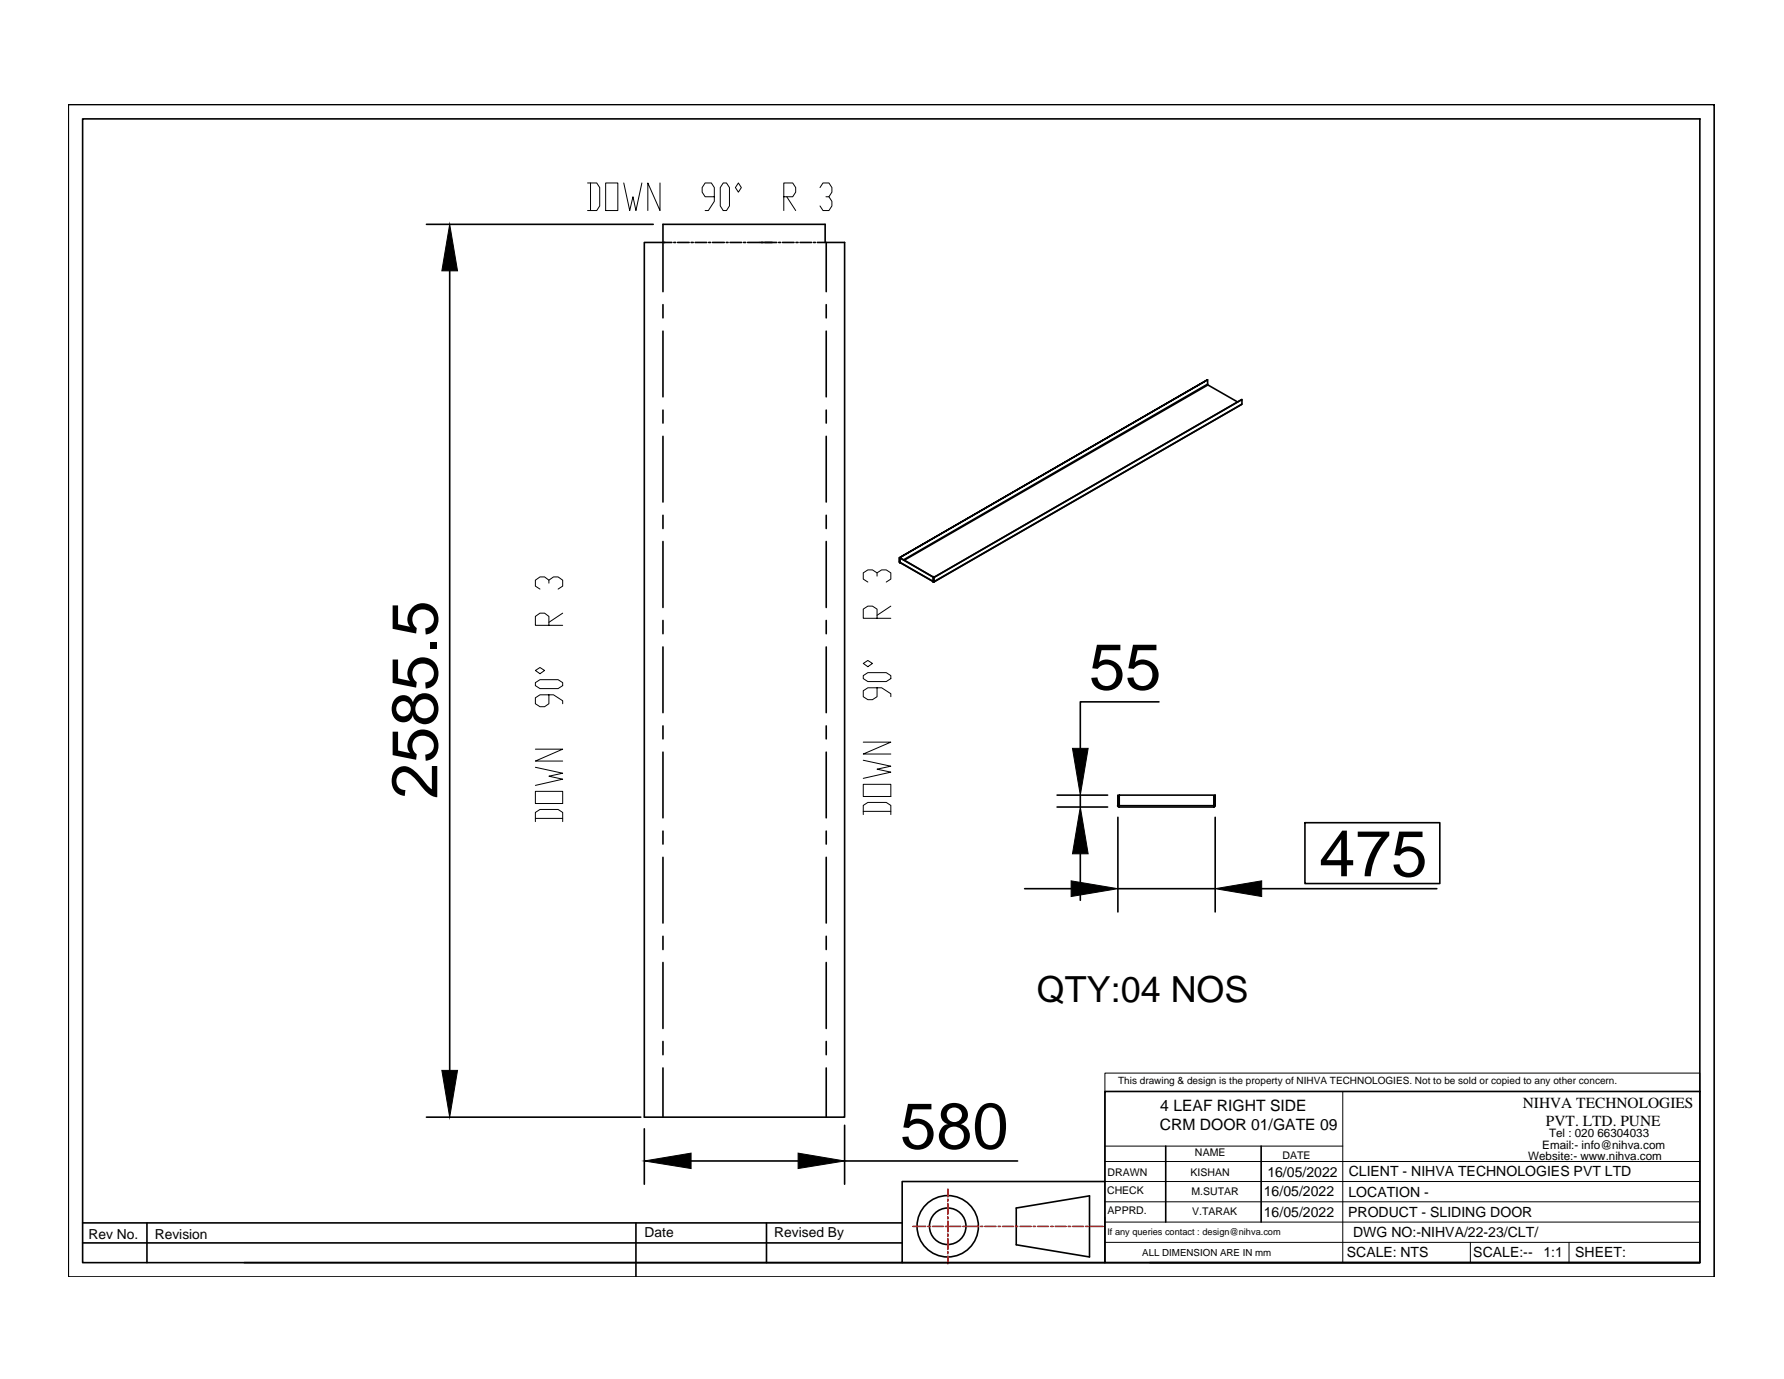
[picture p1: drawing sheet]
<svg xmlns="http://www.w3.org/2000/svg" width="279mm" height="216mm" viewBox="0 0 279 216" stroke-linecap="round" stroke-linejoin="round" font-family="sans-serif">
<!-- layer: 0 -->
<g fill="none" stroke="#000" stroke-width=".25">
<path d="M10.7 16.4h257.8v183.5h-257.8zM12.9 18.6h253.3v179.1h-253.3zM66.8 35.1h35.5M104 38h1.2M104.1 38h-3.2v136.9h31.4v-136.9h-2.9v7.7M105.5 38h.3M106.1 38h1.8M108.2 38h.4M108.9 38h1.8M111 38h.3M111.6 38h1.8M113.7 38h.3"/>
<path d="M114.3 38h1.8M116.4 38h.4M117.1 38h1.8M118.9 38h2.8M121.9 38h.3M122.5 38h1.9M124.7 38h.3M125.3 38h1.8M127.4 38h.3M128 38h1.2v-2.9h-25.4v10.6M70.4 42.4v125.2M103.8 47.7v2.1"/>
<path d="M103.8 51.8v10.3M129.4 47.7v2.1M129.4 51.8v10.3M189.1 59.5v.6l-47.6 27.6M103.8 64.2v2M103.8 68.3v10.3M129.4 64.2v2M129.4 68.3v10.3M189.1 60.1l.1 .1M193.8 62.9l-4.6-2.6-47.6 27.4M194.5 63.2l-.1 .1M194.5 63.3l-48.3 27.8"/>
<path d="M194.5 62.6l-48.3 27.8M103.8 80.7v2M103.8 84.8v10.3M103.8 97.1v2.1M129.4 80.7v2M129.4 84.8v10.3M129.4 97.1v2.1M140.9 87.3v.7zM140.9 87.3l48.2-27.8zM140.9 88v.1M141 88.1h.1M141 88.1l5.2 3"/>
<path d="M141 87.4l5.2 3M141 88h-.1M146.2 90.4v.6zM146.2 91.1h.1M146.2 91v.1M146.2 90.4l-5.2-3.1v.7l5.2 3M146.2 91.1h-.1M146.2 90.4l48.3-27.8v.7l-48.3 27.8zM146.2 90.4h.1M146.2 90.4v.7M103.8 101.3v10.3M103.8 113.7v2"/>
<path d="M103.8 117.8v10.2M129.4 101.3v10.3M129.4 113.7v2M129.4 117.8v10.2M181.5 109.9h-12.3v7.3M103.8 130.1v2.1M103.8 134.2v10.3M129.4 130.1v2.1M129.4 134.2v10.3M160.5 139.1h7.3M165.6 126.4h7.9M165.6 124.5h7.9"/>
<path d="M169.2 124.5v1.9M169.2 133.7v7.3M175 126.1l.3 .3M175.1 124.5v1.6zM175.1 128v14.8M175.1 139.1h15.2M175.1 126.1l.2 .2M175.3 124.5h14.8v1.6h-14.8zM175.3 126.1v.3h14.8M190.1 126.1v.3M190.2 126.1l-.1 .2M190.3 124.5v1.6z"/>
<path d="M190.3 126.1l-.2 .3M190.3 128v14.8M197.6 139.1h27.4M204.4 128.8h21.1v9.5h-21.1zM103.8 146.6v2.1M103.8 150.7v10.3M129.4 146.6v2.1M129.4 150.7v10.3M66.8 174.9h33.6M100.9 176.7v8.7M103.8 163.1v2M103.8 167.2v7.7"/>
<path d="M129.4 163.1v2M129.4 167.2v7.7M132.3 176.2v9.2M173 170.9h93.2v26.8h-93.2zM182.6 179.4v11.9M197.5 179.4v11.9M12.9 191.5h128.4M12.9 194.6h128.4M23 191.5v6.2M99.6 191.5v8.4M108.2 181.8h16.8M120 191.5v6.2"/>
<path d="M132.3 181.8h27.1M141.3 197.7h31.7M159.2 189.1l11.4-1.9v9.6l-11.4-1.9zM173 185h-31.7v12.7h-103M180.1 197.7h86.1"/>
<circle cx="148.4" cy="192" r="2.86"/>
<circle cx="148.4" cy="192" r="4.8"/>
</g>
<g fill="none" stroke="#000" stroke-width=".16">
<path d="M92 28.6h1.5l.4 .8v2.8l-.4 .8h-1.5M92.5 28.6v4.4M94.9 28.6h1.9v4.4h-1.9zM97.7 28.6l.9 4.4 .5-2.2 .5 2.2 .9-4.4M103.4 28.6v4.4l-1.9-4.4v4.4M111.9 30.8h-1.5l-.4-.7v-.7l.4-.8h1l.5 .8v2.1l-1 1.5h-.5M113.3 28.6h.5l.4 .8v2.8l-.4 .8h-.5l-.5-.8v-2.8zM115.6 28.6l.5 .8-.5 .7-.4-.7zM122.8 30.8h1.3l.5-.7v-.7l-.5-.8h-1.3v4.4M123.2 30.8l1.4 2.2M128.4 29.4l.5-.8h.9l.5 .8v.7l-.5 .7h-.4M129.8 30.8l.5 .7v.7l-.5 .8h-.9l-.5-.8"/>
<path d="M86 97.9v-1.4l-.7-.5h-.7l-.8 .5v1.4h4.3M86 91.3v-.5l-.7-.5h-.7l-.8 .5v1l.8 .4M86 90.8l.7-.5h.7l.7 .5v1l-.7 .4M88.1 96l-2.1 1.4M137.4 96.8v-1.4l-.8-.5h-.7l-.7 .5v1.4h4.3M137.4 90.2v-.5l-.8-.5h-.7l-.7 .5v1l.7 .4M137.4 89.7l.7-.5h.7l.7 .5v1l-.7 .4M139.5 94.9l-2.1 1.4M83.8 117.3h4.3l-4.3 1.9h4.3M83.8 106.9l.8-.5h2.8l.7 .5v.4l-.7 .5h-2.8l-.8-.5zM83.8 105l.8-.5 .7 .5-.7 .5zM86 108.8v1.4l-.7 .4h-.7l-.8-.4v-1l.8-.4h2.1l1.4 .9v.5"/>
<path d="M135.2 119l4.3 1-2.1 .4 2.1 .5-4.3 1M135.2 116.2h4.3l-4.3 1.9h4.3M135.2 105.8l.7-.5h2.9l.7 .5v.4l-.7 .5h-2.9l-.7-.5zM135.2 103.9l.7-.5 .7 .5-.7 .5zM137.4 107.7v1.4l-.8 .4h-.7l-.7-.4v-1l.7-.4h2.2l1.4 .9v.5M83.8 128.6v-1.4l.8-.5h2.8l.7 .5v1.4M83.8 123.9h4.3v1.9h-4.3zM83.8 120.1l4.3 1-2.1 .4 2.1 .5-4.3 1M83.8 128.1h4.3M135.2 127.5v-1.4l.7-.5h2.9l.7 .5v1.4M135.2 122.8h4.3v1.9h-4.3zM135.2 127h4.3"/>
<path d="M173 168h93.2v2.9h-93.2zM173 170.9v26.8M173 179.4h37.3M174.6 170.9h91.6M210.3 170.9v26.8M173 191.3h93.2M173 188.2h93.2M173 185h93.2M173 181.8h93.2M173 194.5h93.2M230.3 194.5v3.2M245.7 194.5v3.2"/>
</g>
<path d="M70.4 35.1l1.3 7.3h-2.5zM168 117.2h2.4l-1.2 7.3zM167.8 137.9l7.3 1.2-7.3 1.3zM169.2 126.4l1.2 7.3h-2.4zM190.3 139.1l7.3-1.2v2.5zM69.2 167.6h2.5l-1.3 7.3zM100.9 181.8l7.3-1.3v2.5zM125 180.5l7.3 1.3-7.3 1.2z" fill="#000" stroke="#000" stroke-width=".16"/>
<g fill="none" stroke="#f00" stroke-width=".25">
<path d="M143 192h2M145.3 192h.4M146 192h1.7M148.1 192h.3M148.4 186.2v1.2M148.4 187.7v.4M148.4 188.4v1.7M148.4 190.5v.3M148.4 191.2v1.7M148.4 193.2v.4M148.4 193.9v1.7M148.4 195.9v.4"/>
<path d="M148.4 196.7v1.2M148.7 192h1.8M150.8 192h.4M151.5 192h1.7M153.6 192h.3M154.2 192h1.8M156.3 192h.4M157 192h1.7M159.1 192h.3M159.8 192h1.7M161.8 192h.4M162.5 192h1.7"/>
<path d="M164.6 192h.3M165.3 192h1.6M167.3 192h.4M168 192h1.7M170 192h.4M170.8 192h1.9"/>
</g>
<g font-size="10.2">
<text x="170.6" y="107.9">55</text>
<text x="68.5" y="125.1" transform="rotate(-90 68.5 125.1)">2585.5</text>
<text x="206.6" y="137.2">475</text>
<text x="141" y="179.8">580</text>
</g>
<text font-size="5.6" x="162.4" y="156.8">QTY:04 NOS</text>
<g font-size="2.5">
<text x="181.7" y="173.9">4 LEAF RIGHT SIDE</text>
<text x="181.6" y="176.9">CRM DOOR 01/GATE 09</text>
</g>
<g font-size="2.4">
<text x="238.5" y="173.5">NIHVA TECHNOLOGIES</text>
<text x="242.1" y="176.2">PVT. LTD. PUNE</text>
</g>
<g font-size="2.2">
<text x="198.5" y="184.3">16/05/2022</text>
<text x="211.2" y="184.2">CLIENT - NIHVA TECHNOLOGIES PVT LTD</text>
<text x="197.9" y="187.2">16/05/2022</text>
<text x="197.9" y="190.5">16/05/2022</text>
<text x="211.1" y="190.5">PRODUCT - SLIDING DOOR</text>
<text x="211.2" y="187.4">LOCATION -</text>
<text x="13.9" y="194">Rev No.</text>
<text x="24.2" y="194">Revision</text>
<text x="101" y="193.7">Date</text>
<text x="121.3" y="193.7">Revised By</text>
<text x="210.9" y="196.8">SCALE: NTS</text>
<text x="211.9" y="193.7">DWG NO:-NIHVA/22-23/CLT/</text>
<text x="230.7" y="196.8">SCALE:--</text>
<text x="241.7" y="196.8">1:1</text>
<text x="246.7" y="196.8">SHEET:</text>
</g>
<g font-size="1.8">
<text x="241.5" y="179.9">Email:- info@nihva.com</text>
<text x="242.6" y="178.1">Tel : 020 66304033</text>
<text x="239.3" y="181.6">Website:- www.nihva.com</text>
</g>
<g font-size="1.7">
<text x="173.5" y="184.1">DRAWN</text>
<text x="186.5" y="184.1">KISHAN</text>
<text x="187.1" y="181">NAME</text>
<text x="200.9" y="181.4">DATE</text>
<text x="173.4" y="186.9">CHECK</text>
<text x="173.5" y="190">APPRD.</text>
<text x="186.6" y="187.1">M.SUTAR</text>
<text x="186.7" y="190.2">V.TARAK</text>
</g>
<text font-size="1.6" x="175.1" y="169.8">This drawing &amp; design is the property of NIHVA TECHNOLOGIES. Not to be sold or copied to any other concern.</text>
<text font-size="1.5" x="178.9" y="196.6">ALL DIMENSION ARE IN mm</text>
<text font-size="1.4" x="173.4" y="193.3">If any queries contact : design@nihva.com</text>
</svg>
